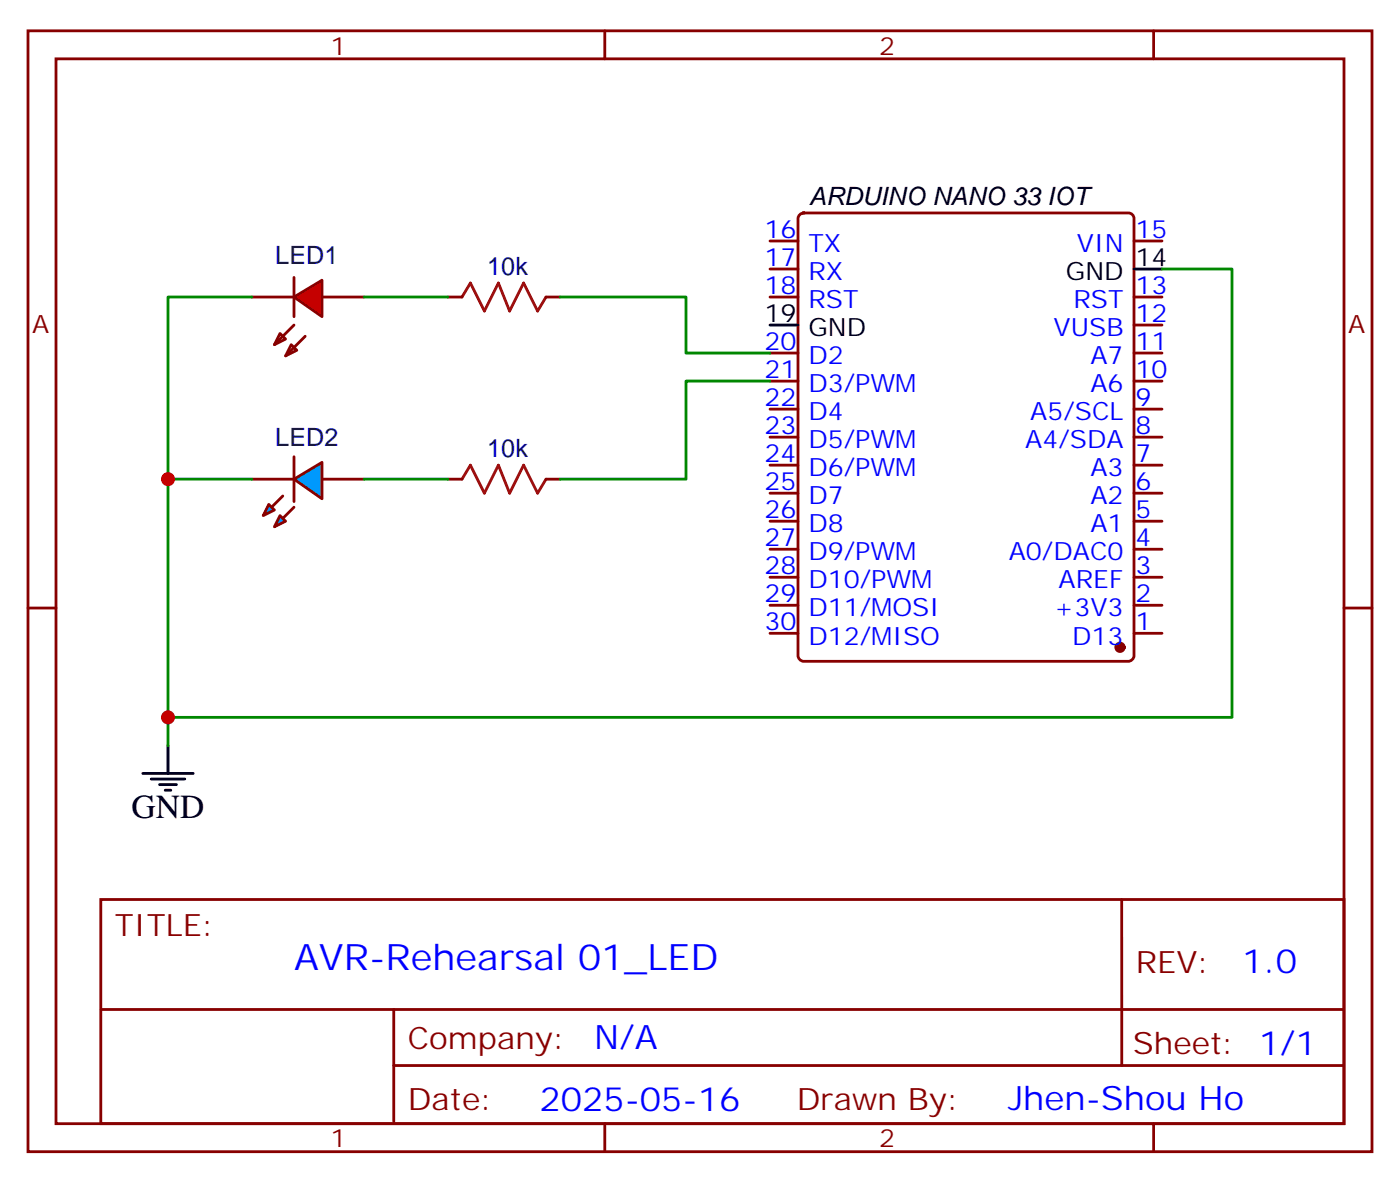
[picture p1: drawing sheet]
<svg xmlns="http://www.w3.org/2000/svg" width="176mm" height="149mm" viewBox="0 0 176 149" stroke-linecap="round" stroke-linejoin="round" font-family="sans-serif">
<g fill="none" stroke="#870000" stroke-width=".35">
<path d="M3.5 3.9h169.4v141.1h-169.4zM7.1 7.4h162.2v134.1h-162.2zM76.2 3.9v3.5M145.3 3.9v3.5M37 34.9v5M97 37.4h3.5M97 30.3h3.5M97 33.9h3.5M100.8 27l.4-.2h41a.71 .71 0 0 1 .7 .7v55a.76 .76 0 0 1-.7 .8h-41a.76 .76 0 0 1-.7-.8v-55zM142.9 37.4h3.5M142.9 30.3h3.5M97 58.6h3.5"/>
<path d="M97 55h3.5M97 51.5h3.5M97 48h3.5M97 44.5h3.5M142.9 58.6h3.5M142.9 55h3.5M142.9 51.5h3.5M142.9 48h3.5M142.9 44.5h3.5M142.9 40.9h3.5M3.5 76.6h3.6M97 79.7h3.5"/>
<path d="M97 76.2h3.5M97 72.7h3.5M97 69.1h3.5M97 65.6h3.5M97 62.1h3.5M142.9 79.7h3.5M142.9 76.2h3.5M142.9 72.7h3.5M142.9 69.1h3.5M142.9 65.6h3.5M142.9 62.1h3.5M169.3 76.6h3.6"/>
<path d="M12.7 113.2h156.6v28.3h-156.6zM141.3 113.3v20.8M12.7 127.1h156.5M49.6 134.1h119.6M49.6 127.1v14.1M76.2 141.5v3.5M145.3 141.5v3.5"/>
</g>
<circle cx="141.1" cy="81.5" r=".53" fill="#870000" stroke="#870000" stroke-width=".35"/>
<path d="M142.9 33.9h3.5M97 40.9h3.5M18 97.4h6.3M19 98.1h4.3M20.1 98.8h2.1M20.8 99.5h.7M21.2 93.8v3.6" fill="none" stroke="#000" stroke-width=".35"/>
<path d="M37 37.4l3.6-2.1v4.6z" fill="#f00" stroke="#870000" stroke-width=".35"/>
<path d="M31.7 37.4h5.3M40.6 37.4h5.3M35.3 42l.7 .7-1.4 .7zM36.7 43.4l.7 .7-1.4 .7zM37 40.9l-2.4 2.5M38.5 42.3l-2.5 2.5M31.7 60.3h5.3M40.6 60.3h5.3" fill="none" stroke="#870000" stroke-width=".35"/>
<g fill="#09f" stroke="#870000" stroke-width=".35">
<path d="M33.9 63.5l.7 .7-1.4 .7z"/>
<path d="M35.3 64.9l.7 .7-1.4 .7z"/>
</g>
<g fill="#870000" stroke="#870000" stroke-width=".35">
<path d="M35.6 62.4l-1.4 1.5z"/>
<path d="M37 63.9l-1.4 1.4z"/>
</g>
<path d="M37 57.5v5.6z" fill="#f00" stroke="#870000" stroke-width=".35"/>
<path d="M37 60.3l3.6-2.1v4.6z" fill="#09f" stroke="#870000" stroke-width=".35"/>
<path d="M58.2 37.4l1.1-1.8 1.7 3.6 1.8-3.6 1.4 3.6 1.8-3.6 1.7 3.6 1.1-1.8M58.2 60.3l1.1-1.7 1.7 3.5 1.8-3.5 1.4 3.5 1.8-3.5 1.7 3.5 1.1-1.8" fill="none" stroke="#a10000" stroke-width=".35"/>
<path d="M56.4 37.4h1.8M68.8 37.4h1.8M56.4 60.3h1.8M68.8 60.3h1.8" fill="none" stroke="#870000" stroke-width=".35"/>
<path d="M31.7 37.4h-10.5v22.9M45.9 37.4h10.5M70.6 37.4h15.8v7.1h10.6M146.4 33.9h8.8v56.4h-134v3.5M97 48h-10.6v12.3h-15.8M31.7 60.3h-10.5v30M45.9 60.3h10.5" fill="none" stroke="#008700" stroke-width=".35"/>
<g fill="#c00">
<circle cx="21.2" cy="90.3" r=".88"/>
<circle cx="21.2" cy="60.3" r=".88"/>
</g>
<text font-size="4.6" fill="#00f" x="37" y="122.1">AVR-Rehearsal 01_LED</text>
<text font-size="4.2" x="16.6" y="103">GND</text>
<g font-size="4.2" fill="#00f">
<text x="156.5" y="122.5">1.0</text>
<text x="74.9" y="132.1">N/A</text>
<text x="68" y="139.9">2025-05-16</text>
<text x="127" y="139.7">Jhen-Shou Ho</text>
</g>
<g font-size="3.9" fill="#800">
<text x="14.5" y="117.8">TITLE:</text>
<text x="143.1" y="122.5">REV:</text>
<text x="51.4" y="132">Company:</text>
<text x="142.7" y="132.6">Sheet: 1/1</text>
<text x="51.4" y="139.7">Date:</text>
<text x="100.4" y="139.8">Drawn By:</text>
</g>
<g font-size="3.2" fill="#800">
<text x="41.6" y="6.9">1</text>
<text x="110.8" y="6.9">2</text>
<text x="4.1" y="42">A</text>
<text x="169.9" y="42">A</text>
<text x="41.6" y="144.5">1</text>
<text x="110.8" y="144.5">2</text>
</g>
<g font-size="3.2" fill="#00f">
<text x="96.3" y="30">16</text>
<text x="143.1" y="30">15</text>
<text x="96.3" y="33.5">17</text>
<text x="101.8" y="31.8">TX</text>
<text x="101.8" y="35.3">RX</text>
<text x="135.7" y="31.8">VIN</text>
<text x="96.3" y="37">18</text>
<text x="101.8" y="38.8">RST</text>
<text x="135.2" y="38.8">RST</text>
<text x="143.1" y="40.6">12</text>
<text x="143.1" y="37">13</text>
<text x="96.3" y="44.1">20</text>
<text x="96.3" y="47.6">21</text>
<text x="101.8" y="45.9">D2</text>
<text x="132.7" y="42.3">VUSB</text>
<text x="137.4" y="45.9">A7</text>
<text x="143.1" y="47.6">10</text>
<text x="143.1" y="44.1">11</text>
<text x="96.3" y="51.2">22</text>
<text x="101.8" y="49.4">D3/PWM</text>
<text x="101.8" y="52.9">D4</text>
<text x="129.8" y="52.9">A5/SCL</text>
<text x="137.4" y="49.4">A6</text>
<text x="143.1" y="51.2">9</text>
<text x="96.3" y="54.7">23</text>
<text x="96.3" y="58.2">24</text>
<text x="101.8" y="56.4">D5/PWM</text>
<text x="101.8" y="60">D6/PWM</text>
<text x="129.2" y="56.4">A4/SDA</text>
<text x="137.4" y="60">A3</text>
<text x="143.1" y="58.2">7</text>
<text x="143.1" y="54.7">8</text>
<text x="96.3" y="61.7">25</text>
<text x="96.3" y="65.3">26</text>
<text x="101.8" y="63.5">D7</text>
<text x="137.4" y="63.5">A2</text>
<text x="143.1" y="65.3">5</text>
<text x="143.1" y="61.7">6</text>
<text x="96.3" y="68.8">27</text>
<text x="101.8" y="67">D8</text>
<text x="101.8" y="70.6">D9/PWM</text>
<text x="127.1" y="70.6">A0/DAC0</text>
<text x="137.4" y="67">A1</text>
<text x="143.1" y="68.8">4</text>
<text x="96.3" y="72.3">28</text>
<text x="96.3" y="75.8">29</text>
<text x="101.8" y="74.1">D10/PWM</text>
<text x="101.8" y="77.6">D11/MOSI</text>
<text x="132.8" y="77.6">+3V3</text>
<text x="133.4" y="74.1">AREF</text>
<text x="143.1" y="75.8">2</text>
<text x="143.1" y="72.3">3</text>
<text x="96.3" y="79.4">30</text>
<text x="101.8" y="81.1">D12/MISO</text>
<text x="135.1" y="81.1">D13</text>
<text x="143.1" y="79.4">1</text>
</g>
<g font-size="3.2">
<text x="102" y="25.8">ARDUINO NANO 33 IOT</text>
<text x="134.3" y="35.3">GND</text>
<text x="143.1" y="33.5">14</text>
<text x="96.3" y="40.6">19</text>
<text x="101.8" y="42.3">GND</text>
</g>
<g font-size="3.2" fill="#000080">
<text x="34.7" y="33.2">LED1</text>
<text x="61.4" y="34.6">10k</text>
<text x="34.7" y="56.2">LED2</text>
<text x="61.4" y="57.5">10k</text>
</g>
</svg>
